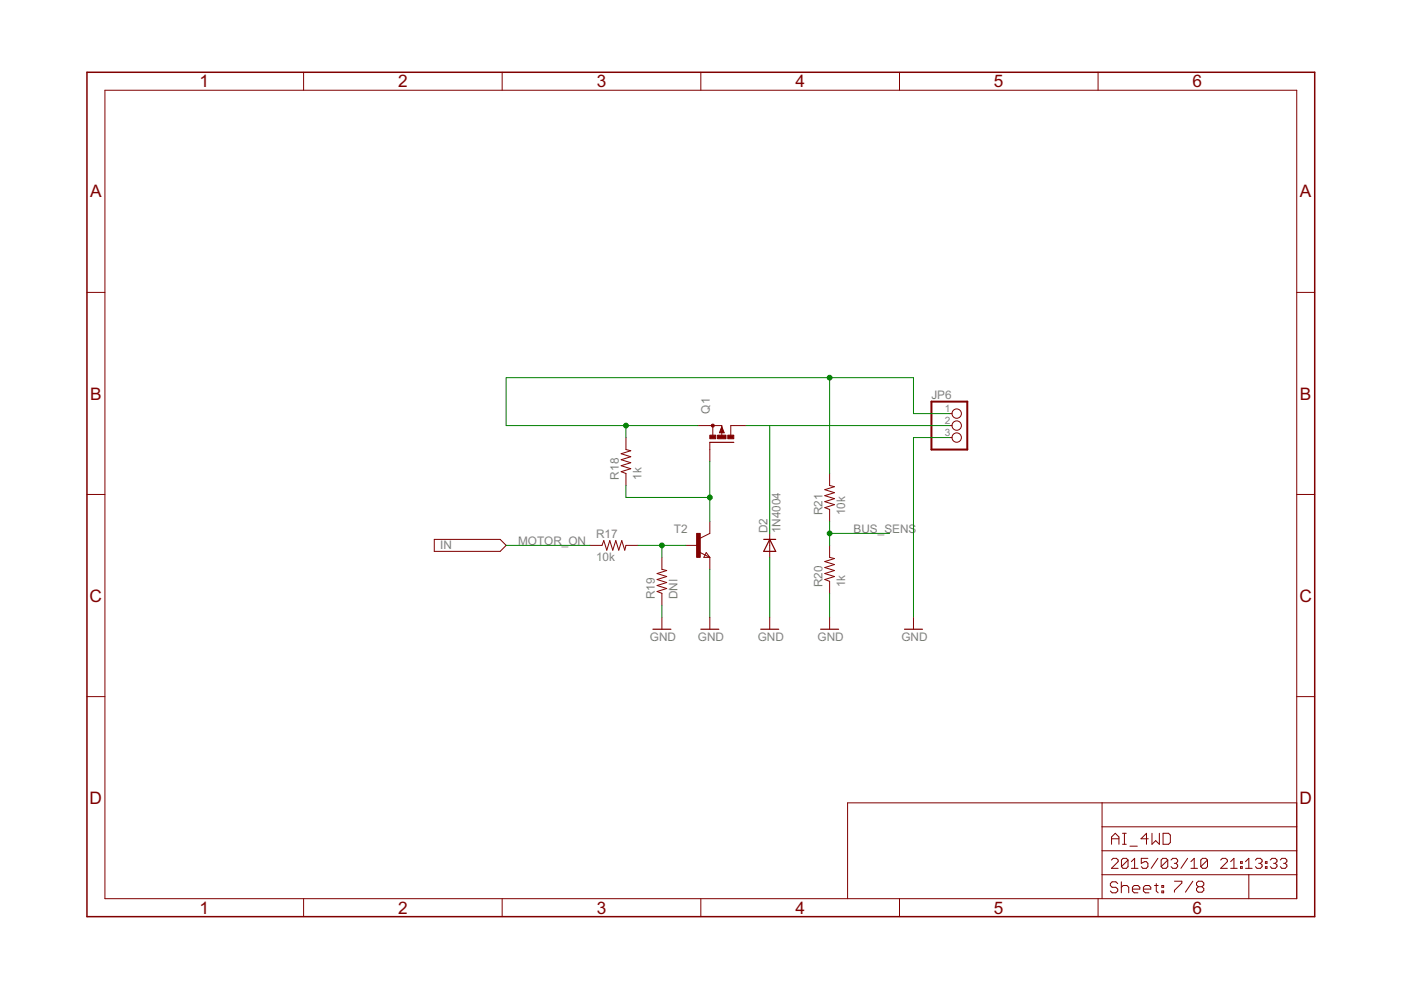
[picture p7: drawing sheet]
<svg xmlns="http://www.w3.org/2000/svg" width="297mm" height="210mm" viewBox="0 0 297 210" stroke-linecap="round" stroke-linejoin="round" font-family="sans-serif">
<g fill="none" stroke="#800000" stroke-width=".21">
<path d="M22.2 19.1h252.7v171.4h-252.7zM64.4 15.3v3.8M106.5 15.3v3.8M148.6 15.3v3.8M190.7 15.3v3.8M232.8 15.3v3.8M18.4 62h3.8M274.9 62h3.8M132.7 92.8v2.5l1 .3-2 .6 2 .6-2 .7 2 .6-2 .6 2 .7-2 .6 1 .4v2.5M148 90.2h5v.4M150.5 93.8v4.1M151.1 90.2v2.1"/>
<path d="M153 91.6v.9M153 90.5l.5 1.3h-1zM158.1 90.2h-3.2v2M201.3 90.2h.5M201.3 87.7h.5M201.3 92.8h.5M18.4 104.8h3.8M92.1 114.4h13.9l1.3 1.2-1.3 1.3h-13.9zM125.1 115.6h2.5l.4-1 .7 2 .6-2 .6 2 .7-2 .6 2 .6-2 .7 2 .2-1h2.6M140.3 118.2v2.5l1.1 .3-2.1 .6 2.1 .6-2.1 .7 2.1 .6-2.1 .6 2.1 .7-2.1 .6 1 .4v2.5M145.4 115.6h2.6M148.5 117.2l2 1"/>
<path d="M149.7 117.2l.8 1h-1.3zM150.5 110.6v2.5l-2 1M150.5 118.2v2.5M163.2 113.1v5.1M175.9 115.6v2.6l1 .2-2 .7 2 .6-2 .6 2 .7-2 .6 2 .6-2 .7 1 .4v2.5M175.9 100.4v2.5l1 .3-2 .6 2 .7-2 .6 2 .6-2 .7 2 .6-2 .6 1 .4v2.6M274.9 104.8h3.8M140.3 130.9v2.5M150.5 130.9v2.5M163.2 130.9v2.5M175.9 130.9v2.5M193.7 130.9v2.5"/>
<path d="M18.4 147.7h3.8M274.9 147.7h3.8M233.7 170.2v20.3M233.7 175.3h41.2M235.7 179v-1.5l.8-.8 .7 .8v1.5M235.7 177.8h1.5M238 179h.8M238 176.7h.8M238.4 176.7v2.3M239.6 179.4h1.5M243.5 177.8h-1.6l1.2-1.1v2.3M244.2 176.7v2.3l.8-.8 .8 .8v-2.3"/>
<path d="M246.6 176.7h1.2l.3 .4v1.5l-.3 .4h-1.2zM274.9 170.2h-95.2v20.3M64.4 190.5v3.9M106.5 190.5v3.9M148.6 190.5v3.9M190.7 190.5v3.9M232.8 190.5v3.9M233.7 185.5h41.2M233.7 180.4h41.2M235.6 182.4l.4-.4h.7l.4 .4v.3l-1.5 1.4h1.5M237 187.3l-.4-.3h-.8l-.4 .3v.4l.4 .4h.8l.4 .4v.4l-.4 .4h-.8l-.4-.4M237.7 187v2.3"/>
<path d="M237.7 188.1l.4-.4h.8l.4 .4v1.2M239.2 182.4v1.3l-.4 .4h-.7l-.3-.4M239.2 182.4l-.4-.4h-.7l-.3 .4v1.3M239.2 182.4l-1.4 1.3M239.9 184.1h1.4M239.9 182.7l.7-.7v2.1M240.1 188.5h1.6v-.4l-.4-.4h-.8l-.4 .4v.8l.4 .4h.8M242.4 188.5h1.6v-.4l-.4-.4h-.8l-.4 .4v.8l.4 .4h.8M243.4 182h-1.4v1l.7-.3h.3l.4 .3v.7l-.4 .4h-.7l-.3-.4M244.8 187.7h.8M245.2 187.3v1.6l.4 .4M245.5 182l-1.4 2.1"/>
<path d="M246.3 187.7h.4v.4h-.4zM246.3 188.9h.4v.4h-.4zM247.6 182.4v1.3l-.4 .4h-.7l-.3-.4M247.6 182.4l-.4-.4h-.7l-.3 .4v1.3M247.6 182.4l-1.4 1.3M248.3 182.4l.3-.4h.7l.4 .4v.3l-.4 .3M249 183h.3M249 186.8h1.6v.4l-1.6 1.6v.4M249.3 183l.4 .4v.3l-.4 .4h-.7l-.3-.4M251.8 182l-1.4 2.1M252.5 184.1h1.4M252.5 182.7l.7-.7v2.1"/>
<path d="M252.9 186.8l-1.6 2.4M254.1 188l-.4-.4v-.4l.4-.4h.7l.4 .4v.4l-.4 .4M254.1 188l-.4 .4v.4l.4 .4h.7l.4-.4v-.4l-.4-.4M254.1 188h.7M256 182.4v1.3l-.3 .4h-.7l-.4-.4M256 182.4l-.3-.4h-.7l-.4 .4v1.3M256 182.4l-1.4 1.3M258.8 182.4l.4-.4h.7l.3 .4v.3l-1.4 1.4h1.4M260.9 184.1h1.4M260.9 182.7l.7-.7v2.1M263 183.7h.4v.4h-.4zM263 182.7h.4v.3h-.4z"/>
<path d="M264.1 182.7l.7-.7v2.1M264.1 184.1h1.4M264.8 185.5v5M266.2 182.4l.3-.4h.7l.4 .4v.3l-.4 .3M266.9 183h.3M267.2 183l.4 .4v.3l-.4 .4h-.7l-.3-.4M268.3 183.7h.3v.4h-.3zM268.3 182.7h.3v.3h-.3zM269.3 182.4l.4-.4h.7l.3 .4v.3l-.3 .3M270 183h.4M270.4 183l.3 .4v.3l-.3 .4h-.7l-.4-.4M271.4 182.4l.4-.4h.7l.3 .4v.3l-.3 .3"/>
<path d="M272.1 183h.4M272.5 183l.3 .4v.3l-.3 .4h-.7l-.4-.4"/>
<circle cx="202.8" cy="90.2" r=".99"/>
<circle cx="202.8" cy="92.8" r=".99"/>
<circle cx="202.8" cy="87.7" r=".99"/>
</g>
<path d="M18.4 15.3h260.3v179.1h-260.3zM153 91.4v.2h.3l-.3-.9-.2 .9" fill="none" stroke="#800000" stroke-width=".32"/>
<path d="M150.5 93.8h5.1M161.9 114.4h2.6M163.2 114.4l1.3 2.5h-2.6zM138.4 133.4h3.8M148.6 133.4h3.8M161.3 133.4h3.8M174 133.4h3.8M191.8 133.4h3.8" fill="none" stroke="#800000" stroke-width=".25"/>
<circle cx="151.1" cy="90.2" r=".33" fill="#800000" stroke="#800000" stroke-width=".21"/>
<g fill="#800000" stroke="#800000" stroke-width=".21">
<path d="M150.5 92.3h1.3v.7h-1.3z"/>
<path d="M154.3 92.3h1.3v.7h-1.3z"/>
<path d="M152.1 92.3h1.8v.7h-1.8z"/>
<path d="M147.7 113.1h.8v5.1h-.8z"/>
</g>
<path d="M197.5 85.2h7.6v10.1h-7.6z" fill="none" stroke="#800000" stroke-width=".42"/>
<g fill="none" stroke="#008000" stroke-width=".21">
<path d="M132.7 90.2v2.6M150.5 97.9v12.7M158.1 90.2h43.2M163.2 90.2v22.9M175.9 80.1v20.3M201.3 87.7h-7.6v-7.6h-86.4v10.1h40.7M201.3 92.8h-7.6v38.1M107.3 115.6h17.8M132.7 102.9v2.6h17.8M135.3 115.6h10.1M140.3 115.6v2.6M163.2 118.2v12.7"/>
<path d="M175.9 110.6v5M175.9 113.1h12.7M140.3 128.3v2.6M150.5 120.7v10.2M175.9 125.8v5.1"/>
</g>
<g fill="#008000" stroke="#008000" stroke-width=".21">
<circle cx="150.5" cy="105.5" r=".51"/>
<circle cx="132.7" cy="90.2" r=".51"/>
<circle cx="175.9" cy="80.1" r=".51"/>
<circle cx="140.3" cy="115.6" r=".51"/>
<circle cx="175.9" cy="113.1" r=".51"/>
</g>
<g font-size="4.1" fill="#800000">
<text x="42.3" y="18.5">1</text>
<text x="84.4" y="18.5">2</text>
<text x="126.5" y="18.5">3</text>
<text x="168.6" y="18.5">4</text>
<text x="210.7" y="18.5">5</text>
<text x="252.9" y="18.5">6</text>
<text x="19.1" y="41.9">A</text>
<text x="275.6" y="41.9">A</text>
<text x="19.1" y="84.7">B</text>
<text x="275.6" y="84.7">B</text>
<text x="19" y="127.6">C</text>
<text x="275.5" y="127.6">C</text>
<text x="19" y="170.4">D</text>
<text x="275.5" y="170.4">D</text>
<text x="42.3" y="193.7">1</text>
<text x="84.4" y="193.7">2</text>
<text x="126.5" y="193.7">3</text>
<text x="168.6" y="193.7">4</text>
<text x="210.7" y="193.7">5</text>
<text x="252.9" y="193.7">6</text>
</g>
<g font-size="2.8" fill="#808080">
<text x="150.5" y="87.7" transform="rotate(-90 150.5 87.7)">Q1</text>
<text x="197.5" y="84.5">JP6</text>
<text x="131.2" y="101.7" transform="rotate(-90 131.2 101.7)">R18</text>
<text x="136" y="101.7" transform="rotate(-90 136 101.7)">1k</text>
<text x="142.9" y="113.1">T2</text>
<text x="162.7" y="113.1" transform="rotate(-90 162.7 113.1)">D2</text>
<text x="165.5" y="113.1" transform="rotate(-90 165.5 113.1)">1N4004</text>
<text x="174.4" y="109.3" transform="rotate(-90 174.4 109.3)">R21</text>
<text x="179.2" y="109.3" transform="rotate(-90 179.2 109.3)">10k</text>
<text x="181" y="113.1">BUS_SENS</text>
<text x="93.4" y="116.4">IN</text>
<text x="109.9" y="115.6">MOTOR_ON</text>
<text x="126.4" y="118.9">10k</text>
<text x="126.4" y="114.1">R17</text>
<text x="174.4" y="124.5" transform="rotate(-90 174.4 124.5)">R20</text>
<text x="179.2" y="124.5" transform="rotate(-90 179.2 124.5)">1k</text>
<text x="138.8" y="127.1" transform="rotate(-90 138.8 127.1)">R19</text>
<text x="143.6" y="127.1" transform="rotate(-90 143.6 127.1)">DNI</text>
<text x="137.8" y="135.9">GND</text>
<text x="148" y="135.9">GND</text>
<text x="160.7" y="135.9">GND</text>
<text x="173.3" y="135.9">GND</text>
<text x="191.1" y="135.9">GND</text>
</g>
<g font-size="2.4" fill="#808080">
<text x="200.3" y="87.3">1</text>
<text x="200.3" y="89.9">2</text>
<text x="200.3" y="92.4">3</text>
</g>
</svg>
